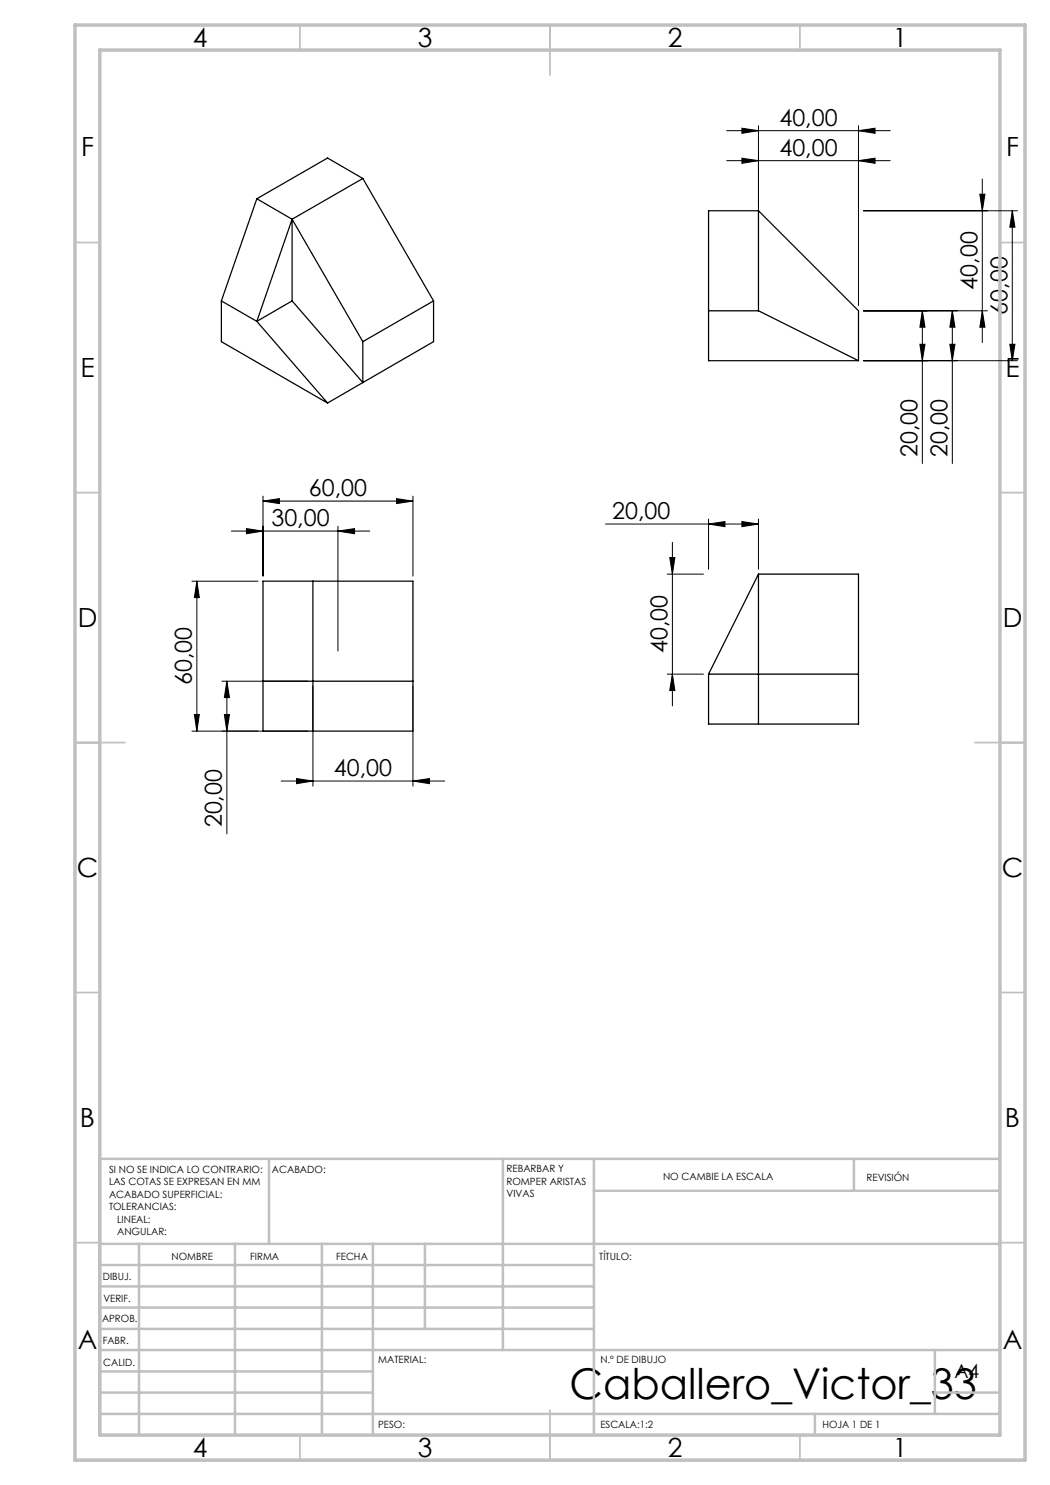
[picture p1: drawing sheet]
<svg xmlns="http://www.w3.org/2000/svg" width="210mm" height="297mm" viewBox="0 0 210 297" stroke-linecap="round" stroke-linejoin="round" font-family="sans-serif">
<g fill="none" stroke="#000" stroke-width=".2">
<path d="M145.3 26.1h32.7M145.3 32.1h32.7M148.4 25.6l3.3 .5-3.3 .6zM148.4 31.6l3.3 .5-3.3 .6zM151.7 25.1v36M171.7 26.1l3.3-.5v1.1zM171.7 32.1l3.3-.5v1.1zM171.7 25.1v36M196 38.8h1l-.5 3.4zM196.5 35.8v32.7M172.7 42.2h30.8M202.5 42.2v29.9"/>
<path d="M202.5 42.2l.5 3.2h-1zM172.7 72.1h30.8M172.7 62.2h24.8M184 68.9h1l-.5 3.2zM184.5 62.2v30.5M184.5 62.2l.5 3.2h-1zM190 68.9h1l-.5 3.2zM190.5 62.2v30.5M190.5 62.2l.5 3.2h-1zM196.5 62.2l.5 3.2h-1zM202 68.9h1l-.5 3.2zM52.6 99.2v16"/>
<path d="M79.3 99.7l3.3 .5-3.3 .5zM82.6 99.2v16M38.4 116.2h13.2M39.4 116.2l.5 3.3h-1zM39.4 116.2v30M46.2 106.2h27.7M49.3 105.7l3.3 .5-3.3 .5zM52.6 100.2l3.3-.5v1zM52.6 100.2h30M67.6 106.2l3.3-.5v1zM67.6 105.2v25M121.1 104.8h30.6"/>
<path d="M133.5 114.8h7.2M133.9 111.5h1.1l-.5 3.3zM134.5 108.5v32.7M141.7 104.8l3.3-.5v1zM141.7 103.8v10M148.4 104.3l3.3 .5-3.3 .5zM151.7 103.8v10M44.4 136.2h17.2M45.4 136.2v30.6M45.4 136.2l.5 3.3h-1zM62.6 137.2v20M82.6 137.2v20"/>
<path d="M133.5 134.8h7.2M134.5 134.8l.5 3.3h-1.1zM38.4 146.2h23.2M38.9 142.9h1l-.5 3.3zM44.9 142.9h1l-.5 3.3zM56.2 156.2h32.7M59.3 155.7l3.3 .5-3.3 .5zM82.6 156.2l3.3-.5v1z"/>
</g>
<g fill="none" stroke="#c0c0c0" stroke-width=".35">
<path d="M60 5v5M110 5v10M160 5v5M15 48.5h5M200 48.5h5M15 98.5h5M200 98.5h5M15 148.5h10M195 148.5h10M15 198.5h5M200 198.5h5M15 248.5h5"/>
<path d="M200 248.5h5M60 287v5M110 282v10M160 287v5"/>
</g>
<g fill="none" stroke="#c0c0c0" stroke-width=".5">
<path d="M53.8 231.8v17M100.6 231.8v38.2M118.8 231.8v55.2M118.8 238.2h81.2M170.8 231.8v6.4M200 231.8h-180v55.2M20 248.8h180M20 257.3h98.8M20 253h98.8M27.8 248.8v38.2M47 248.8v38.2M64.4 248.8v38.2"/>
<path d="M74.6 248.8v38.2M85 248.8v17M20 265.8h98.8M20 261.5h98.8M20 278.5h54.6M20 274.3h54.6M20 270h180M187 278.5h13M187 270v12.8M20 282.8h180M163 282.8v4.2"/>
</g>
<path d="M15 5h190v287h-190zM20 10h180v277h-180z" fill="none" stroke="#c0c0c0" stroke-width=".7"/>
<g fill="#000">
<path d="M148.4 25.6l3.3 .5-3.3 .6zM171.7 26.1l3.3-.5v1.1zM148.4 31.6l3.3 .5-3.3 .6zM171.7 32.1l3.3-.5v1.1zM59.3 155.7l3.3 .5-3.3 .5zM82.6 156.2l3.3-.5v1z"/>
<path d="M202 68.9h1l-.5 3.2zM202.5 42.2l.5 3.2h-1zM196.5 62.2l.5 3.2h-1zM196 38.8h1l-.5 3.4zM190 68.9h1l-.5 3.2zM190.5 62.2l.5 3.2h-1zM184 68.9h1l-.5 3.2zM184.5 62.2l.5 3.2h-1zM44.9 142.9h1l-.5 3.3zM45.4 136.2l.5 3.3h-1zM134.5 134.8l.5 3.3h-1.1zM133.9 111.5h1.1l-.5 3.3z"/>
<path d="M39.4 116.2l.5 3.3h-1zM38.9 142.9h1l-.5 3.3z"/>
<path d="M79.3 99.7l3.3 .5-3.3 .5zM52.6 100.2l3.3-.5v1zM67.6 106.2l3.3-.5v1zM49.3 105.7l3.3 .5-3.3 .5z"/>
<path d="M148.4 104.3l3.3 .5-3.3 .5zM141.7 104.8l3.3-.5v1z"/>
</g>
<g fill="none" stroke="#000" stroke-width=".25">
<path d="M51.4 39.8l7 4M51.4 39.8l-7.1 20.4M72.6 35.7l-14.2 8.1M72.6 35.7l14.1 24.5M72.6 35.7l-7.1-4.1-14.1 8.2M58.4 43.8l14.2 24.5M58.4 43.8v16.4M58.4 43.8l-7 20.5M151.7 42.2h-10v29.9h30M151.7 42.2v20M151.7 42.2l20 20v9.9M44.3 60.2v8.1l21.2 12.3"/>
<path d="M44.3 60.2l7.1 4.1M51.4 64.3l14.1 16.3M58.4 60.2l14.2 16.3v-8.2M58.4 60.2l-7 4.1M86.7 60.2l-14.1 8.1M86.7 60.2v8.1l-21.2 12.3M141.7 62.2h10M151.7 62.2l20 9.9M52.6 116.2h30v30h-30zM62.6 116.2v30M151.7 114.8h20v30h-30v-10M151.7 114.8v30"/>
<path d="M151.7 114.8l-10 20M52.6 136.2h30M141.7 134.8h30"/>
</g>
<text font-size="8.5" x="113.9" y="279.7">Caballero_Victor_33</text>
<g font-size="5.3">
<text x="38.5" y="9.5">4</text>
<text x="83.5" y="9.5">3</text>
<text x="133.6" y="9.5">2</text>
<text x="178.6" y="9.5">1</text>
<text x="16.2" y="31.3">F</text>
<text x="201.2" y="31.3">F</text>
<text x="16.1" y="75.5">E</text>
<text x="201.1" y="75.5">E</text>
<text x="15.5" y="125.5">D</text>
<text x="200.5" y="125.5">D</text>
<text x="15.4" y="175.5">C</text>
<text x="200.4" y="175.5">C</text>
<text x="16" y="225.5">B</text>
<text x="201" y="225.5">B</text>
<text x="15.5" y="269.8">A</text>
<text x="200.5" y="269.8">A</text>
<text x="38.5" y="291.5">4</text>
<text x="83.5" y="291.5">3</text>
<text x="133.6" y="291.5">2</text>
<text x="178.6" y="291.5">1</text>
</g>
<g font-size="4.7">
<text x="155.9" y="25.1">40,00</text>
<text x="155.9" y="31.1">40,00</text>
<text x="195.5" y="57.9" transform="rotate(-90 195.5 57.9)">40,00</text>
<text x="201.5" y="62.9" transform="rotate(-90 201.5 62.9)">60,00</text>
<text x="183.5" y="91.4" transform="rotate(-90 183.5 91.4)">20,00</text>
<text x="189.5" y="91.4" transform="rotate(-90 189.5 91.4)">20,00</text>
<text x="61.8" y="99.2">60,00</text>
<text x="54.3" y="105.2">30,00</text>
<text x="122.4" y="103.8">20,00</text>
<text x="133.5" y="130.6" transform="rotate(-90 133.5 130.6)">40,00</text>
<text x="38.4" y="137" transform="rotate(-90 38.4 137)">60,00</text>
<text x="66.8" y="155.2">40,00</text>
<text x="44.4" y="165.5" transform="rotate(-90 44.4 165.5)">20,00</text>
</g>
<text font-size="3.9" x="190.9" y="275.5">A4</text>
<g font-size="2">
<text x="21.8" y="234.6">SI NO SE INDICA LO CONTRARIO:</text>
<text x="21.8" y="237.1">LAS COTAS SE EXPRESAN EN MM</text>
<text x="21.8" y="239.6">ACABADO SUPERFICIAL:</text>
<text x="54.4" y="234.6">ACABADO:</text>
<text x="101.3" y="234.5">REBARBAR Y</text>
<text x="101.3" y="237">ROMPER ARISTAS</text>
<text x="101.3" y="239.5">VIVAS</text>
<text x="132.6" y="236">NO CAMBIE LA ESCALA</text>
<text x="173.3" y="236.2">REVISIÓN</text>
<text x="21.8" y="242.1">TOLERANCIAS:</text>
<text x="23.4" y="244.6">LINEAL:</text>
<text x="23.4" y="247.1">ANGULAR:</text>
<text x="34.3" y="252">NOMBRE</text>
<text x="50" y="251.9">FIRMA</text>
<text x="67.2" y="251.9">FECHA</text>
<text x="119.9" y="251.9">TÍTULO:</text>
<text x="20.6" y="256.1">DIBUJ.</text>
<text x="20.7" y="260.3">VERIF.</text>
<text x="20.4" y="264.4">APROB.</text>
<text x="20.5" y="268.8">FABR.</text>
<text x="20.7" y="273.1">CALID.</text>
<text x="75.6" y="272.5">MATERIAL:</text>
<text x="120.1" y="272.5">N.º DE DIBUJO</text>
<text x="75.6" y="285.5">PESO:</text>
<text x="120.1" y="285.6">ESCALA:1:2</text>
<text x="164.5" y="285.6">HOJA 1 DE 1</text>
</g>
</svg>
